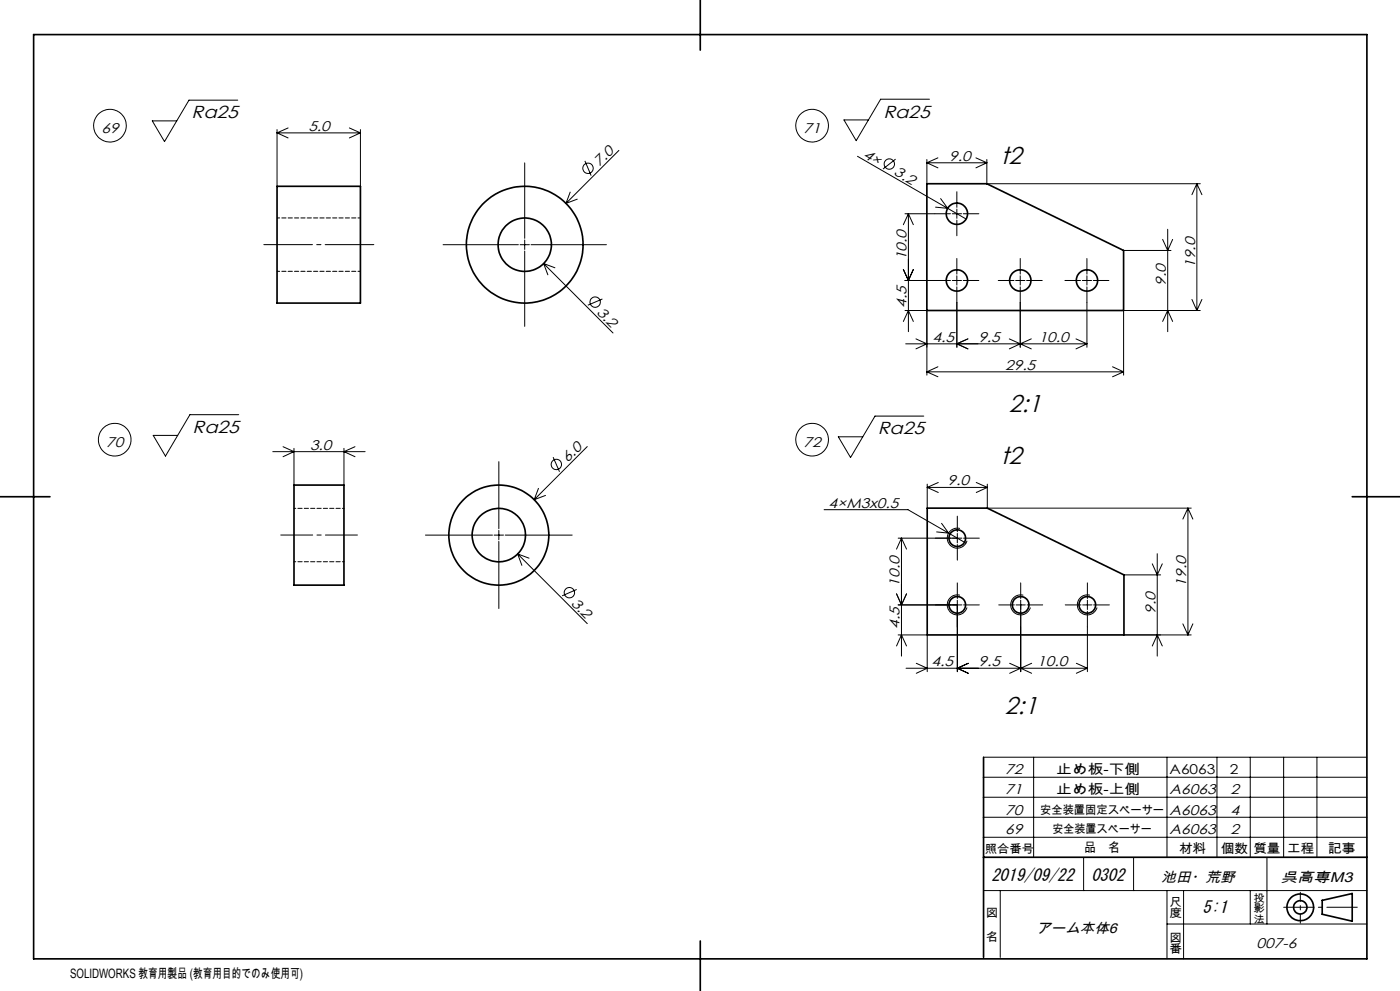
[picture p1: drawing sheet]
<svg xmlns="http://www.w3.org/2000/svg" width="420mm" height="297mm" viewBox="0 0 420 297" stroke-linecap="round" stroke-linejoin="round" font-family="sans-serif">
<g fill="none" stroke="#000" stroke-width=".3">
<path d="M71.3 30h-14.6l-7.3 12.4-3.7-6.2h7.3M83.1 38.8v17M83.1 39.8h25M83.1 39.8l3.3 1.5M86.4 38.3l-3.3 1.5M104.8 38.3l3.3 1.5M108.1 38.8v17M108.1 39.8l-3.3 1.5M278.8 29.7h-14.6l-7.3 12.5-3.7-6.3h7.3M157.4 48.8v22.6M171.1 57.6l-1.3 3.4M173.2 59.7l-3.4 1.3"/>
<path d="M175.5 48.2l1.8 4.4M185.7 45.1l-15.9 15.9M257.2 46.8l32.6 18.8M268.7 47.7l-3.8 3M278.1 47.8v7.3M278.1 48.8h18M278.1 48.8l3.3 1.5M281.4 47.3l-3.3 1.5M282.2 59.5l2.1 2.9-3.6-.3M287.1 57.5v4.7M292.8 47.3l3.3 1.5M296.1 47.8v7.3h64"/>
<path d="M296.1 48.8l-3.3 1.5M359.1 55.1v38M359.1 55.1l1.5 3.2M359.1 55.1l-1.5 3.2M132.9 73.3h22.6M156 73.3h2.8M157.4 71.9v2.9M157.4 75.2v22.6M159.3 73.3h22.6M163.1 79l20.8 20.8M163.1 79l1.3 3.4M163.1 79l3.4 1.3"/>
<path d="M271.5 64.1h13.7M272.5 64.1v35.3M272.5 64.1l1.5 3.2M272.5 64.1l-1.5 3.2M285.7 64.1h2.8M287.1 62.6v2.8M287.1 66v4.7M287.1 77.5v4.7M289 64.1h4.7M306.1 77.5v4.7M326.1 77.5v4.7M337.1 75.1h14.2"/>
<path d="M348.8 71.8l1.5 3.3 1.5-3.3M350.3 68.7v30.7M180.7 89.6l-4.3 1.9M271 80.7l1.5 3.4 1.5-3.4M271 96.3l1.5-3.2 1.5 3.2M271.5 84.1h13.7M271.5 93.1h6.6v19.3M285.7 84.1h2.8M287.1 82.7v2.7M287.1 86v18.1M289 84.1h4.7M299.5 84.1h4.7"/>
<path d="M304.7 84.1h2.8M306.1 82.7v2.7M306.1 86v18.1M308 84.1h4.7M319.5 84.1h4.7M324.7 84.1h2.8M326.1 82.7v2.7M326.1 86v18.1M328 84.1h4.7M348.8 96.3l1.5-3.2 1.5 3.2M357.6 89.7l1.5 3.4M360.1 93.1h-23v19.3"/>
<path d="M360.6 89.7l-1.5 3.4M271.7 103h54.4M274.8 101.6l3.3 1.4-3.3 1.6M278.1 111.4h59M278.1 111.4l3.3 1.5M281.4 109.9l-3.3 1.5M290.4 101.6l-3.3 1.4 3.3 1.6M302.8 101.6l3.3 1.4M306.1 103l-3.3 1.6M306.1 103l3.3 1.6M309.4 101.6l-3.3 1.4M322.8 101.6l3.3 1.4"/>
<path d="M326.1 103l-3.3 1.6M333.8 109.9l3.3 1.5M337.1 111.4l-3.3 1.5M71.6 124.3h-14.6l-7.4 12.4-3.6-6.2h7.3M81.8 135.4h27.7M84.9 133.9l3.3 1.5-3.3 1.5M88.2 134.4v11M103.2 134.4v11M106.5 133.9l-3.3 1.5 3.3 1.5M149.6 138.4v20.1M165.9 137l2 4.4M176.2 133.8l-15.9 16"/>
<path d="M277.1 124.7h-14.6l-7.3 12.4-3.7-6.2h7.3M149.6 159v2.8M161.5 146.4l-1.2 3.4M163.7 148.5l-3.4 1.3M247.2 152.7h25.2l12.2 7.1M278.2 145.1v7.2M278.2 146.1h18M278.2 146.1l3.3 1.5M281 159.4l3.6 .4M281.5 144.6l-3.3 1.5M282.5 156.8l2.1 3M284.6 159.8l5.2 3"/>
<path d="M287.2 154.7v4.7M287.2 159.9v2.8M288 158.4a3 3 0 0 0-3.7 2.1 3 3 0 0 0 2.1 3.7 3 3 0 0 0 3.7-2.1M292.9 144.6l3.3 1.5M296.2 145.1v7.2h61.2M296.2 146.1l-3.3 1.5M356.4 152.3v38M356.4 152.3l1.5 3.3M356.4 152.3l-1.5 3.3M127.6 160.4h20.1M148.2 160.4h2.9M149.6 162.3v20.1"/>
<path d="M151.6 160.4h20.1M155.3 166l20.9 20.9M155.3 166l1.3 3.4M155.3 166l3.4 1.3M173 176.7l-4.4 1.9M269 178l1.4 3.3 1.6-3.3M270.4 161.3v35.3M270.4 161.3l1.6 3.3M270.4 161.3l-1.4 3.3M287.2 163.2v4.7M287.2 174.7v4.7M287.2 179.9v21.4"/>
<path d="M288 178.4a3 3 0 0 0-3.7 2.1 3 3 0 0 0 2.1 3.7 3 3 0 0 0 3.7-2.1M288.6 161.3h-19.1M289.1 161.3h4.7M306.2 174.7v4.7M306.2 179.9v21.4M307 178.4a3 3 0 0 0-3.7 2.1 3 3 0 0 0 2.1 3.7 3 3 0 0 0 3.7-2.1M326.2 174.7v4.7M326.2 179.9v2.8M327 178.4a3 3 0 0 0-3.7 2.1 3 3 0 0 0 2.1 3.7 3 3 0 0 0 3.7-2.1M337.2 172.3h11M345.7 169l1.5 3.3 1.5-3.3M347.2 165.9v30.7"/>
<path d="M269 193.6l1.4-3.3 1.6 3.3M269.5 190.3h8.7v11M274.9 198.8l3.3 1.5-3.3 1.5M288.6 181.3h-19.1M289.1 181.3h4.7M290.5 198.8l-3.3 1.5 3.3 1.5M299.6 181.3h4.7M302.9 198.8l3.3 1.5M304.8 181.3h2.8M308.1 181.3h4.7M309.5 198.8l-3.3 1.5M319.6 181.3h4.7"/>
<path d="M322.9 198.8l3.3 1.5M324.8 181.3h2.8M326.2 183.2v18.1M328.1 181.3h4.7M345.7 193.6l1.5-3.3 1.5 3.3M354.9 187l1.5 3.3M357.4 190.3h-20.2M357.9 187l-1.5 3.3M271.8 200.3h54.4M306.2 200.3l-3.3 1.5M306.2 200.3l3.3 1.5M326.2 200.3l-3.3 1.5"/>
<path d="M295.1 238.9h115M295.1 232.9h115M295.1 226.9h115M310.1 226.9v30M350.1 226.9v30M365.1 226.9v30M375.1 226.9v30M385.1 226.9v30M395.1 226.9v30M295.1 250.9h115M295.1 244.9h115M325.1 256.9v10"/>
<path d="M340.1 256.9v10M380.1 256.9v20M295.1 266.9h115M300.1 266.9v20M350.1 276.9h60M350.1 266.9v20.4M355.1 266.9v20.5M375.1 266.9v10"/>
<circle cx="33" cy="37.7" r="4.9"/>
<circle cx="243.6" cy="37.7" r="4.9"/>
<circle cx="176.4" cy="50.4" r="1.56"/>
<circle cx="266.8" cy="49.2" r="1.55"/>
<circle cx="178.5" cy="90.6" r="1.55"/>
<circle cx="34.4" cy="131.8" r="4.9"/>
<circle cx="166.9" cy="139.2" r="1.55"/>
<circle cx="243.6" cy="131.8" r="4.9"/>
<circle cx="170.8" cy="177.6" r="1.55"/>
</g>
<g fill="none" stroke="#000" stroke-width=".5">
<path d="M10.1 10.4h400v277h-400zM210.1 0v15M83.1 55.8h25v35h-25zM278.1 55.1h18l41 20v18h-59zM0 148.9h15M88.2 145.4h15v30h-15zM278.2 152.3h18l41 20v18h-59zM405.7 148.9h14.3M295.1 226.9v60M295.1 256.9h115M396.7 269.8l9-2v8.3l-9-2.1zM210.1 282v15"/>
<circle cx="157.4" cy="73.3" r="17.5"/>
<circle cx="157.4" cy="73.3" r="8"/>
<circle cx="287.1" cy="64" r="3.2"/>
<circle cx="287.1" cy="84.1" r="3.2"/>
<circle cx="306.1" cy="84.1" r="3.2"/>
<circle cx="326.1" cy="84.1" r="3.2"/>
<circle cx="149.6" cy="160.4" r="15"/>
<circle cx="149.7" cy="160.4" r="8"/>
<circle cx="287.2" cy="161.3" r="2.5"/>
<circle cx="287.2" cy="181.3" r="2.5"/>
<circle cx="306.2" cy="181.3" r="2.5"/>
<circle cx="326.2" cy="181.3" r="2.5"/>
<circle cx="390.1" cy="271.9" r="4"/>
<circle cx="390.1" cy="271.9" r="2"/>
</g>
<path d="M79.1 73.3h33" fill="none" stroke="#000" stroke-width=".3" stroke-dasharray="30.5 1.3 1.3 1.3" stroke-dashoffset="15.9"/>
<path d="M84.2 160.4h23" fill="none" stroke="#000" stroke-width=".3" stroke-dasharray="30.5 1.3 1.3 1.3" stroke-dashoffset="20.9"/>
<path d="M390.1 276.7v-9.3" fill="none" stroke="#000" stroke-width=".3" stroke-dasharray="30.5 1.3 1.3 1.3" stroke-dashoffset="27.8"/>
<path d="M385.1 271.9h22.1" fill="none" stroke="#000" stroke-width=".3" stroke-dasharray="30.5 1.3 1.3 1.3" stroke-dashoffset="21.3"/>
<path d="M108.1 65.3h-25M83.1 81.3h25" fill="none" stroke="#000" stroke-width=".3" stroke-dasharray="1.3 .6" stroke-dashoffset=".5"/>
<path d="M103.2 152.4h-15M88.2 168.4h15" fill="none" stroke="#000" stroke-width=".3" stroke-dasharray="1.3 .6" stroke-dashoffset=".8"/>
<g font-size="7.3">
<text x="300.2" y="49.1">t2</text>
<text x="302.6" y="123.4">2:1</text>
<text x="300.2" y="139.1">t2</text>
<text x="301.5" y="214.1">2:1</text>
</g>
<g font-size="5.2">
<text x="57.5" y="35.5">Ra25</text>
<text x="265" y="35.2">Ra25</text>
<text x="57.8" y="129.8">Ra25</text>
<text x="263.3" y="130.2">Ra25</text>
</g>
<g font-size="5.1">
<text x="297.4" y="263.9">2019/09/22</text>
<text x="327.4" y="263.9">0302</text>
<text x="360.8" y="273.5">5:1</text>
</g>
<g font-size="4.2">
<text x="30.4" y="39.7">69</text>
<text x="92.5" y="39.2">5.0</text>
<text x="241.1" y="39.7">71</text>
<text x="258.7" y="46.9" transform="rotate(30 258.7 46.9)">4×</text>
<text x="179.8" y="50.1" transform="rotate(-45 179.8 50.1)">7.0</text>
<text x="268" y="52.3" transform="rotate(30 268 52.3)">3.2</text>
<text x="284.8" y="48.2">9.0</text>
<text x="272" y="78" transform="rotate(-90 272 78)">10.0</text>
<text x="358.5" y="80.2" transform="rotate(-90 358.5 80.2)">19.0</text>
<text x="349.7" y="85.7" transform="rotate(-90 349.7 85.7)">9.0</text>
<text x="178.9" y="93.9" transform="rotate(45 178.9 93.9)">3.2</text>
<text x="272" y="92.3" transform="rotate(-90 272 92.3)">4.5</text>
<text x="279.8" y="102.5">4.5</text>
<text x="293.5" y="102.5">9.5</text>
<text x="311.6" y="102.5">10.0</text>
<text x="301.5" y="110.8">29.5</text>
<text x="31.8" y="133.8">70</text>
<text x="93" y="134.8">3.0</text>
<text x="241.1" y="133.8">72</text>
<text x="170.3" y="138.9" transform="rotate(-45 170.3 138.9)">6.0</text>
<text x="284.3" y="145.5">9.0</text>
<text x="248.5" y="152.2">4×M3x0.5</text>
<text x="269.9" y="175.8" transform="rotate(-90 269.9 175.8)">10.0</text>
<text x="355.8" y="175.8" transform="rotate(-90 355.8 175.8)">19.0</text>
<text x="171.1" y="180.9" transform="rotate(45 171.1 180.9)">3.2</text>
<text x="346.6" y="183.9" transform="rotate(-90 346.6 183.9)">9.0</text>
<text x="269.9" y="188.4" transform="rotate(-90 269.9 188.4)">4.5</text>
<text x="279.5" y="199.7">4.5</text>
<text x="293.5" y="199.7">9.5</text>
<text x="311.2" y="199.7">10.0</text>
<text x="301.6" y="231.9">72</text>
<text x="301.6" y="237.9">71</text>
<text x="350.9" y="237.9">A6063</text>
<text x="369.1" y="237.9">2</text>
<text x="301.6" y="244.1">70</text>
<text x="350.9" y="244.1">A6063</text>
<text x="369.1" y="244.1">4</text>
<text x="301.6" y="249.9">69</text>
<text x="350.9" y="249.9">A6063</text>
<text x="369.1" y="249.9">2</text>
<text x="348.4" y="264.4">池田・荒野</text>
<text x="384.2" y="264.4">呉高専M3</text>
<text x="310.9" y="279.7">アーム本体6</text>
<text x="377" y="284.1">007-6</text>
</g>
<g font-size="4.1">
<text x="316.9" y="231.9">止め板-下側</text>
<text x="350.9" y="231.9">A6063</text>
<text x="368.9" y="231.9">2</text>
<text x="316.9" y="237.9">止め板-上側</text>
</g>
<g font-size="3.9">
<text x="325.2" y="255.5">品　名</text>
<text x="353.7" y="255.6">材料</text>
<text x="366.2" y="255.6">個数</text>
<text x="376" y="255.6">質量</text>
<text x="386.1" y="255.6">工程</text>
<text x="398.4" y="255.6">記事</text>
<text x="21" y="293">SOLIDWORKS 教育用製品 (教育用目的でのみ使用可)</text>
</g>
<g font-size="3.5">
<text x="312" y="244">安全装置固定スペーサー</text>
<text x="315.7" y="249.7">安全装置スペーサー</text>
<text x="295.4" y="255.6">照合番号</text>
<text x="295.8" y="274.9">図</text>
<text x="350.8" y="271.4">尺</text>
<text x="350.8" y="274.9">度</text>
<text x="295.8" y="282">名</text>
<text x="350.8" y="282.2">図</text>
<text x="350.8" y="285.8">番</text>
</g>
<g font-size="3.2">
<text x="376" y="270.2">投</text>
<text x="376" y="273.4">影</text>
<text x="376" y="276.5">法</text>
</g>
</svg>
